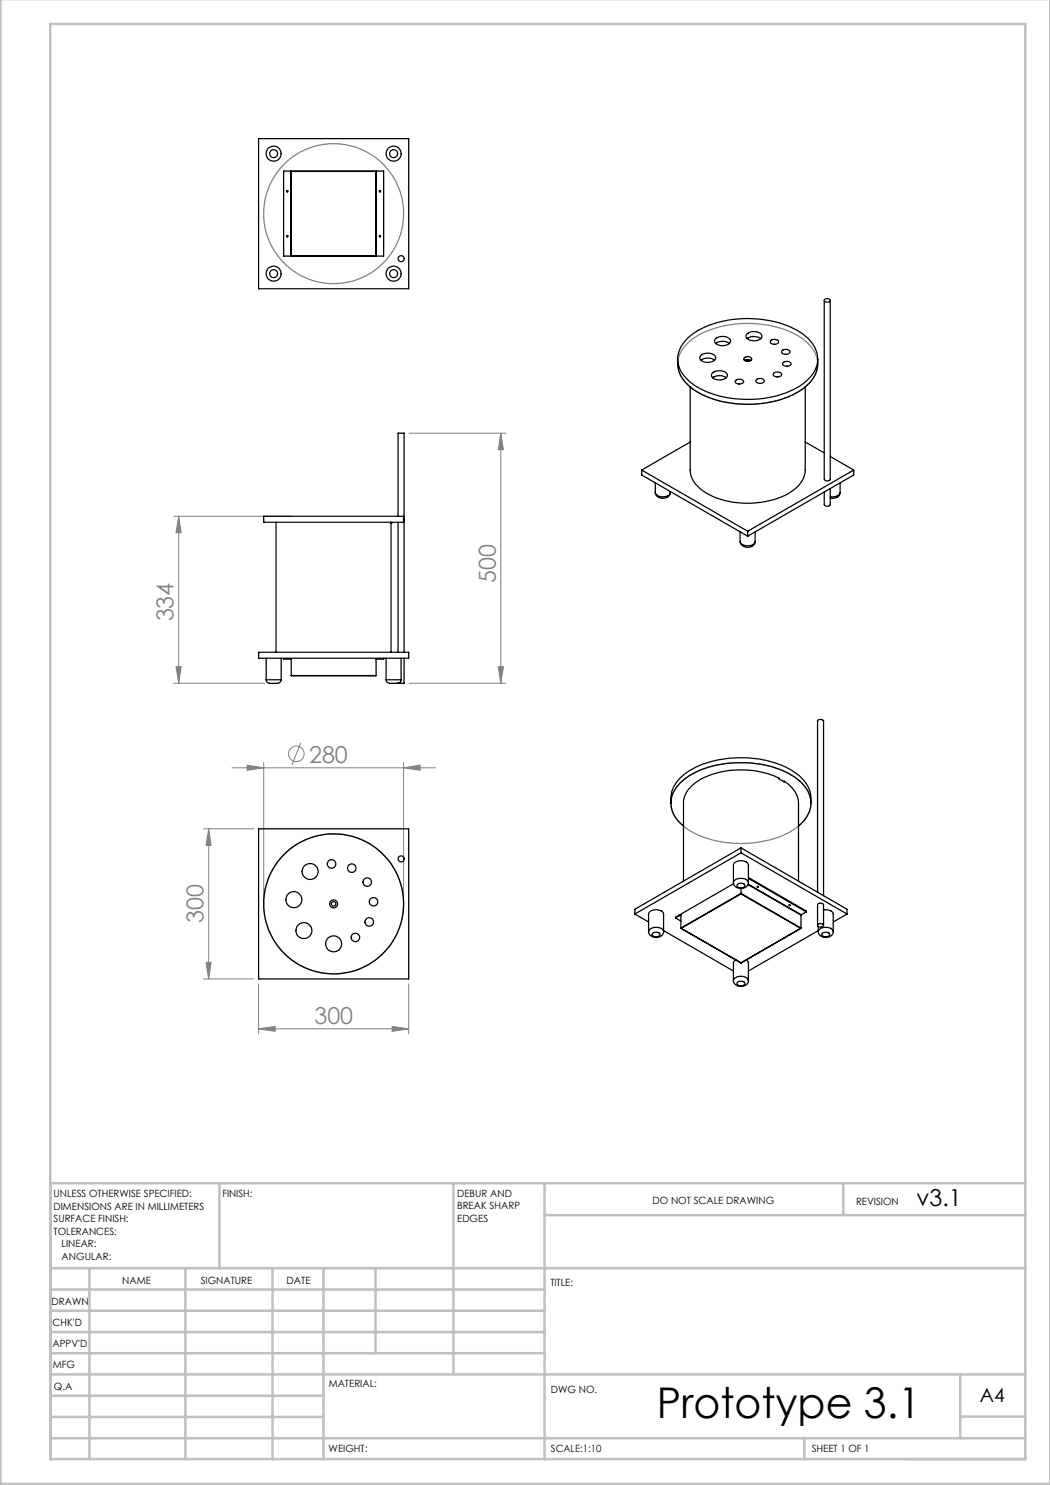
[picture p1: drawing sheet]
<svg xmlns="http://www.w3.org/2000/svg" width="210mm" height="297mm" viewBox="0 0 210 297" stroke-linecap="round" stroke-linejoin="round" font-family="sans-serif">
<g fill="none" stroke="#808080" stroke-width=".2">
<path d="M81.8 86.6h19.4M100.2 86.6l.5 3.4h-1zM100.2 86.6v50.1M34.7 103.3h23.5M35.7 103.3l.5 3.2h-1zM35.7 103.3v33.4M34.7 136.7h18.2M35.2 133.3h1l-.5 3.4zM81.8 136.7h19.4M99.7 133.3h1l-.5 3.4zM46.4 153.6h40.7M49.4 153l3.3 .6-3.3 .5z"/>
<path d="M52.7 152.5v27.3M60.1 148.6l-1.7 4.4M80.7 153.6l3.3-.6v1.1zM80.7 152.5v27.3M40.7 165.8h10M41.7 165.8l.5 3.3h-1zM41.7 165.8v30M40.7 195.8h10M41.2 192.5h1l-.5 3.3zM51.7 196.8v10M81.7 196.8v10M51.7 205.8l3.3-.5v1z"/>
<path d="M51.7 205.8h30M78.4 205.3l3.3 .5-3.3 .5z"/>
<circle cx="59.3" cy="150.8" r="1.55"/>
</g>
<g fill="none" stroke="#808080" stroke-width=".25">
<path d="M137.4 68.7a17.4 17.4 0 0 1 11.8-4 18 18 0 0 1 12.4 4 5.3 5.3 0 0 1-.2 8.4 19 19 0 0 1-14.2 3.6 16.2 16.2 0 0 1-10-4.1 5.2 5.2 0 0 1 .2-7.9zM135.9 156.8a17.1 17.1 0 0 1 11.5-4.3 18.4 18.4 0 0 1 12.6 3.8 5.5 5.5 0 0 1-.3 8.9 19.3 19.3 0 0 1-13.4 3.4 16 16 0 0 1-10.7-4.5 5.3 5.3 0 0 1 .3-7.3z"/>
<circle cx="66.7" cy="42.7" r="14"/>
<circle cx="66.7" cy="180.8" r="14"/>
</g>
<g fill="none" stroke="#c0c0c0" stroke-width=".5">
<path d="M.1 -.1v296.9h209.9v-296.9M10.1 4.8h195v287h-195zM43.9 236.6v17M90.7 236.6v38.3M108.9 236.6v55.3M168.7 236.6v6.3M205.1 236.6h-195v55.3M10.1 253.6h195M10.1 257.9h98.8M17.9 253.6v38.3M37.1 253.6v38.3M54.5 253.6v38.3"/>
<path d="M64.7 253.6v38.3M75.1 253.6v17M108.9 243h96.2M10.1 270.6h98.8M10.1 266.4h98.8M10.1 262.1h98.8M10.1 279.1h54.6M10.1 274.9h195M192.1 274.8v12.7M10.1 287.7h195M10.1 283.4h54.6M160.9 287.5v4.3"/>
<path d="M192.1 283.3h13"/>
</g>
<g fill="#808080">
<path d="M49.4 153l3.3 .6-3.3 .5zM80.7 153.6l3.3-.6v1.1z"/>
<path d="M35.2 133.3h1l-.5 3.4zM35.7 103.3l.5 3.2h-1z"/>
<path d="M100.2 86.6l.5 3.4h-1zM99.7 133.3h1l-.5 3.4zM41.7 165.8l.5 3.3h-1zM41.2 192.5h1l-.5 3.3z"/>
<path d="M51.7 205.8l3.3-.5v1zM78.4 205.3l3.3 .5-3.3 .5z"/>
</g>
<g fill="none" stroke="#000" stroke-width=".25">
<path d="M51.7 27.7h30v30h-30zM58.2 34.2h.1M58.2 34.2h-1.5v17h1.5M58.2 34.2v17M58.2 34.2l.1 .1M58.2 34.2h17M58.3 34.3l-.1 16.9M75.2 34.2l-16.9 .1M75.2 34.2h.1M75.2 34.2v17M75.3 34.2h1.4v17h-1.4M75.3 34.2v17"/>
<path d="M58.2 51.2h.1M58.2 51.2h17M75.2 51.2h.1M164.9 59.9h.1a.65 .65 0 0 1 1 .3 .68 .68 0 0 1-1.1-.2zM135.5 71.8a6.6 6.6 0 0 0 3.5 6.3 21.7 21.7 0 0 0 20.7 .2 7.1 7.1 0 0 0 3.8-5.5v-1M137.5 67.7a17.8 17.8 0 0 1 12.3-4 18 18 0 0 1 11.7 3.9 5.4 5.4 0 0 1-.1 8.5 18.4 18.4 0 0 1-13.2 3.7 16.2 16.2 0 0 1-11.1-4.3 5.2 5.2 0 0 1 .4-7.8zM138 77.4v16.6a5.7 5.7 0 0 0 3.7 4.9 17.7 17.7 0 0 0 16.6-.6 5.4 5.4 0 0 0 2.7-4.3v-16.6M140.1 71.1a2.06 2.06 0 0 1 3.1 .4 1.43 1.43 0 0 1-1.8 1 1.06 1.06 0 0 1-1.3-1.2zM140.2 72a2.39 2.39 0 0 1 2.7 0M142.5 74.6a2.09 2.09 0 0 1 3 .4 1.61 1.61 0 0 1-2.3 .9 .85 .85 0 0 1-.7-1.3zM142.5 75.6a2.39 2.39 0 0 1 2.7 0M143.1 67.8a2.22 2.22 0 0 1 2.9 .2 1.02 1.02 0 0 1-1.2 1.1 1.57 1.57 0 0 1-1.9-.9z"/>
<path d="M143.2 68.7a2.24 2.24 0 0 1 2.7 0M147.1 76.1a1 1 0 0 1 1.6 .3 1.06 1.06 0 0 1-1.7-.1zM147.8 76.8h.1M148.9 71.5a.98 .98 0 0 1 1.5 .3 .95 .95 0 0 1-1.7 0zM148.9 72.1l.4-.2 .9 .2M149.2 72.2l.2-.1 .5 .1M149.4 66.8a2.17 2.17 0 0 1 2.9 .2 .94 .94 0 0 1-1 1.1l-.2 .1a1.54 1.54 0 0 1-1.9-1zM149.4 67.7h.1a2.45 2.45 0 0 1 2.7 0M151.3 75.9a.87 .87 0 0 1 .9-.2 .87 .87 0 0 1 .6 .7 1.02 1.02 0 0 1-1.6-.3zM152 76.7h.1M154.2 68.1a1.15 1.15 0 0 1 1.6 .2 .97 .97 0 0 1-1.7 .1zM154.8 74.6a1.15 1.15 0 0 1 1.6 .3 .99 .99 0 0 1-1.8 0z"/>
<path d="M154.8 68.9h.1M155.4 75.4h.1M156.4 70.1a.96 .96 0 0 1 1.6 .3 1 1 0 0 1-1.7 0zM156.7 72.5a.98 .98 0 0 1 1.5 .3 1.05 1.05 0 0 1-1.7 0zM157.1 70.9h.1M157.3 73.2h.1M164.9 60.1v35.7a.67 .67 0 0 0 .6 .4 .67 .67 0 0 0 .6-.4v-35.7M128.3 94l21.2 12.3M128.3 94v1l21.2 12.2M131.1 98.5a1.55 1.55 0 0 0 1.5 1.2 1.55 1.55 0 0 0 1.5-1.2M131.1 98.5a1.78 1.78 0 0 0 3 .1v-.1M131.1 96.6v1.9"/>
<path d="M134.1 98.3v.2M138 88.4l-9.7 5.6M161 88.4l3.9 2.2M166.1 97.7v3.2a.73 .73 0 0 1-1.2 0v-2.5M166.1 91.3l4.6 2.7M168 98.5a1.42 1.42 0 0 1-1.9 1.1M168 96.6v1.9a1.42 1.42 0 0 1-1.7 .9l-.2-.1M170.7 94v1l-21.2 12.2M170.7 94l-21.2 12.3M52.7 103.3h28v1.2h-28zM55.2 104.5v26M78.2 104.6h.1"/>
<path d="M78.2 104.5v26M79.6 103.3v-16.7h1.2v43.9M79.6 104.5v26M148 108.3a1.55 1.55 0 0 0 1.5 1.2 1.55 1.55 0 0 0 1.5-1.2M148 108.3a1.8 1.8 0 0 0 2.7 .5l.3-.5M148 106.4v1.9M149.5 106.3v.9M151 106.4v1.9M51.7 130.5h30v1.2h-30zM53.2 136a1.15 1.15 0 0 0 1.6 .7h.7a.76 .76 0 0 0 .7-.7M53.2 136h3M53.2 131.7v4.3"/>
<path d="M56.2 131.7v4.3M56.7 131.7v.1l1.5 .1v3.2M58.2 135.1h17M76.7 131.7v.1l-1.5 .1v3.2M77.2 136a1.15 1.15 0 0 0 1.6 .7h.6a.76 .76 0 0 0 .8-.7M77.2 136h3M77.2 131.7v4.3M79.6 136.6v.1M80.2 131.7v4.3M80.8 131.7v5h-1.2M156.8 156.2v.2l-.8-.5a6.4 6.4 0 0 0-3.5-1.4 17.4 17.4 0 0 0-13.2 1.9 5.1 5.1 0 0 0-2.6 4.2v15.6M156.8 156.2a5.7 5.7 0 0 1 2.9 4.4v15.6"/>
<path d="M156.8 156.2l-.1 .1M51.7 165.8h30v30h-30zM134.2 160.6a6.6 6.6 0 0 1 3.5-6.3 21.8 21.8 0 0 1 17.9-1.5 9.7 9.7 0 0 1 6.4 5.6l.2 2.2M136.7 165.2a5.4 5.4 0 0 1-.3-9 18.8 18.8 0 0 1 13.3-3.6 17.1 17.1 0 0 1 10.7 4.1 5.3 5.3 0 0 1-.2 8.1l-.5 .4M146.7 176.5a1.54 1.54 0 0 0 1.5 1.2 1.54 1.54 0 0 0 1.5-1.2M146.7 176.5v-3.5a1.75 1.75 0 0 1 2.7-.5l.3 .5v3.5M146.7 176.5a1.77 1.77 0 0 1 2.7-.5l.3 .5M146.7 176.7l-11.6 6.7v.2M147.5 176.8a.94 .94 0 0 1 1.5 .3 .9 .9 0 0 1-1.6-.1zM148.2 178.7v.1M148.2 169.6v1M148.2 177.7v1"/>
<path d="M148.2 178.7l-12 6.9M148.2 178.8l-12 6.9M148.2 178.7l12 6.9M148.2 178.8l11.9 6.9M148.2 169.6l21.2 12.3v.9M148.2 170.6l21.2 12.2M148.2 170.6l-21.2 12.2M148.2 169.6l-21.2 12.3v.9M149.6 176.9l10.6 6.1M149.6 176.8l10.6 6.1M149.7 175.7l11.6 6.7M149.7 175.5l11.6 6.7v.2"/>
<path d="M151.5 177.3h.1M163.5 178.4v-34.2a.69 .69 0 0 1 1.2 0v34.9M127 182.8l2.7 1.6M129.7 186.3a1.54 1.54 0 0 0 1.5 1.2 1.54 1.54 0 0 0 1.5-1.2M129.7 186.3v-3.5a1.77 1.77 0 0 1 2.7-.5l.3 .5v3.5M129.7 186.3a1.79 1.79 0 0 1 2.9-.2l.1 .2M130.6 186.6a.97 .97 0 0 1 1.4 .3 .9 .9 0 0 1-1.6-.1zM132.7 186.1l14 8.1M135.1 183.6l1.1 .6M136.1 183h.1M136.1 183l-1 .6M136.2 185.6v.1"/>
<path d="M136.2 185.7l12 6.9M136.2 183v2.6M146.7 196.1a1.55 1.55 0 0 0 1.5 1.2 1.55 1.55 0 0 0 1.5-1.2M147.1 192l-.4 .6v3.5a1.75 1.75 0 0 1 2.7-.5l.3 .5M147.5 196.4h.1a.9 .9 0 0 1 1.4 .3 .93 .93 0 0 1-1.6 0zM148.2 192.6h.1M149.2 192l.4 .3 .1 .3v3.5M157.8 181l.2 .1h-.2zM157.9 181h.1M160.1 185.7l-11.9 6.9M160.2 185.6l-.1 .1M160.2 185.7l-12 6.9"/>
<path d="M160.2 183v2.6M160.2 182.9v.1M161.3 182.4l-1.1 .5M163.5 185.1v-4.1a.71 .71 0 0 1 1.2 0v4.1M163.6 184.9a.72 .72 0 0 1 1.1 .2 .62 .62 0 0 1-.6 .3 .62 .62 0 0 1-.6-.4zM163.7 186.3a1.54 1.54 0 0 0 1.5 1.2 1.54 1.54 0 0 0 1.5-1.2M163.7 186.3a1.8 1.8 0 0 1 2.9-.2l.1 .2M163.7 185.3v1M163.7 186.1l-14 8.1M164.5 186.6a.97 .97 0 0 1 1.4 .3 .9 .9 0 0 1-1.5-.1zM164.7 182a1.55 1.55 0 0 1 2 .8v3.5M169.4 182.8l-2.7 1.6"/>
<circle cx="54.7" cy="30.7" r=".8"/>
<circle cx="54.7" cy="30.7" r="1.5"/>
<circle cx="57.5" cy="38.2" r=".15"/>
<circle cx="76" cy="38.2" r=".15"/>
<circle cx="78.7" cy="30.7" r=".8"/>
<circle cx="78.7" cy="30.7" r="1.5"/>
<circle cx="54.7" cy="54.7" r=".8"/>
<circle cx="54.7" cy="54.7" r="1.5"/>
<circle cx="57.5" cy="47.2" r=".15"/>
<circle cx="76" cy="47.2" r=".15"/>
<circle cx="78.7" cy="54.7" r=".8"/>
<circle cx="78.7" cy="54.7" r="1.5"/>
<circle cx="80.2" cy="51.7" r=".61"/>
<circle cx="58.8" cy="179.9" r="1.6"/>
<circle cx="62" cy="174.3" r="1.59"/>
<circle cx="66.3" cy="172.8" r=".86"/>
<circle cx="70.3" cy="173.6" r=".85"/>
<circle cx="73.5" cy="176.4" r=".85"/>
<circle cx="80.2" cy="171.8" r=".61"/>
<circle cx="151.5" cy="177.4" r=".13"/>
<circle cx="60.8" cy="186.1" r="1.59"/>
<circle cx="66.7" cy="188.8" r="1.59"/>
<circle cx="66.7" cy="180.8" r=".79"/>
<circle cx="66.7" cy="180.8" r=".45"/>
<circle cx="66.7" cy="180.8" r="14"/>
<circle cx="71.1" cy="187.5" r=".84"/>
<circle cx="73.9" cy="184.4" r=".86"/>
<circle cx="74.7" cy="180.4" r=".84"/>
</g>
<text font-size="8.5" x="131.4" y="283.5">Prototype 3.1</text>
<g font-size="4.7" fill="#808080">
<text x="99.2" y="116.6" transform="rotate(-90 99.2 116.6)">500</text>
<text x="34.7" y="124.3" transform="rotate(-90 34.7 124.3)">334</text>
<text x="61.8" y="152.5">280</text>
<text x="40.7" y="184.6" transform="rotate(-90 40.7 184.6)">300</text>
<text x="62.9" y="204.7">300</text>
</g>
<text font-size="4.7" x="183.3" y="241.2">v3.1</text>
<text font-size="3.9" x="196" y="280.4">A4</text>
<g font-size="2">
<text x="10.7" y="239.5">UNLESS OTHERWISE SPECIFIED:</text>
<text x="44.5" y="239.5">FINISH:</text>
<text x="91.4" y="239.4">DEBUR AND</text>
<text x="10.7" y="242">DIMENSIONS ARE IN MILLIMETERS</text>
<text x="10.7" y="244.5">SURFACE FINISH:</text>
<text x="91.4" y="241.9">BREAK SHARP</text>
<text x="91.4" y="244.4">EDGES</text>
<text x="130.5" y="240.8">DO NOT SCALE DRAWING</text>
<text x="171.2" y="241">REVISION</text>
<text x="10.7" y="247">TOLERANCES:</text>
<text x="12.3" y="249.5">LINEAR:</text>
<text x="12.3" y="252">ANGULAR:</text>
<text x="24.4" y="256.9">NAME</text>
<text x="40.1" y="256.8">SIGNATURE</text>
<text x="57.3" y="256.8">DATE</text>
<text x="110.1" y="257.1">TITLE:</text>
<text x="10.3" y="260.9">DRAWN</text>
<text x="10.5" y="269.3">APPV'D</text>
<text x="10.5" y="265.2">CHK'D</text>
<text x="10.6" y="273.6">MFG</text>
<text x="10.8" y="278">Q.A</text>
<text x="65.8" y="277.4">MATERIAL:</text>
<text x="110.2" y="278.5">DWG NO.</text>
<text x="65.7" y="290.4">WEIGHT:</text>
<text x="110.2" y="290.5">SCALE:1:10</text>
<text x="162.4" y="290.4">SHEET 1 OF 1</text>
</g>
</svg>
